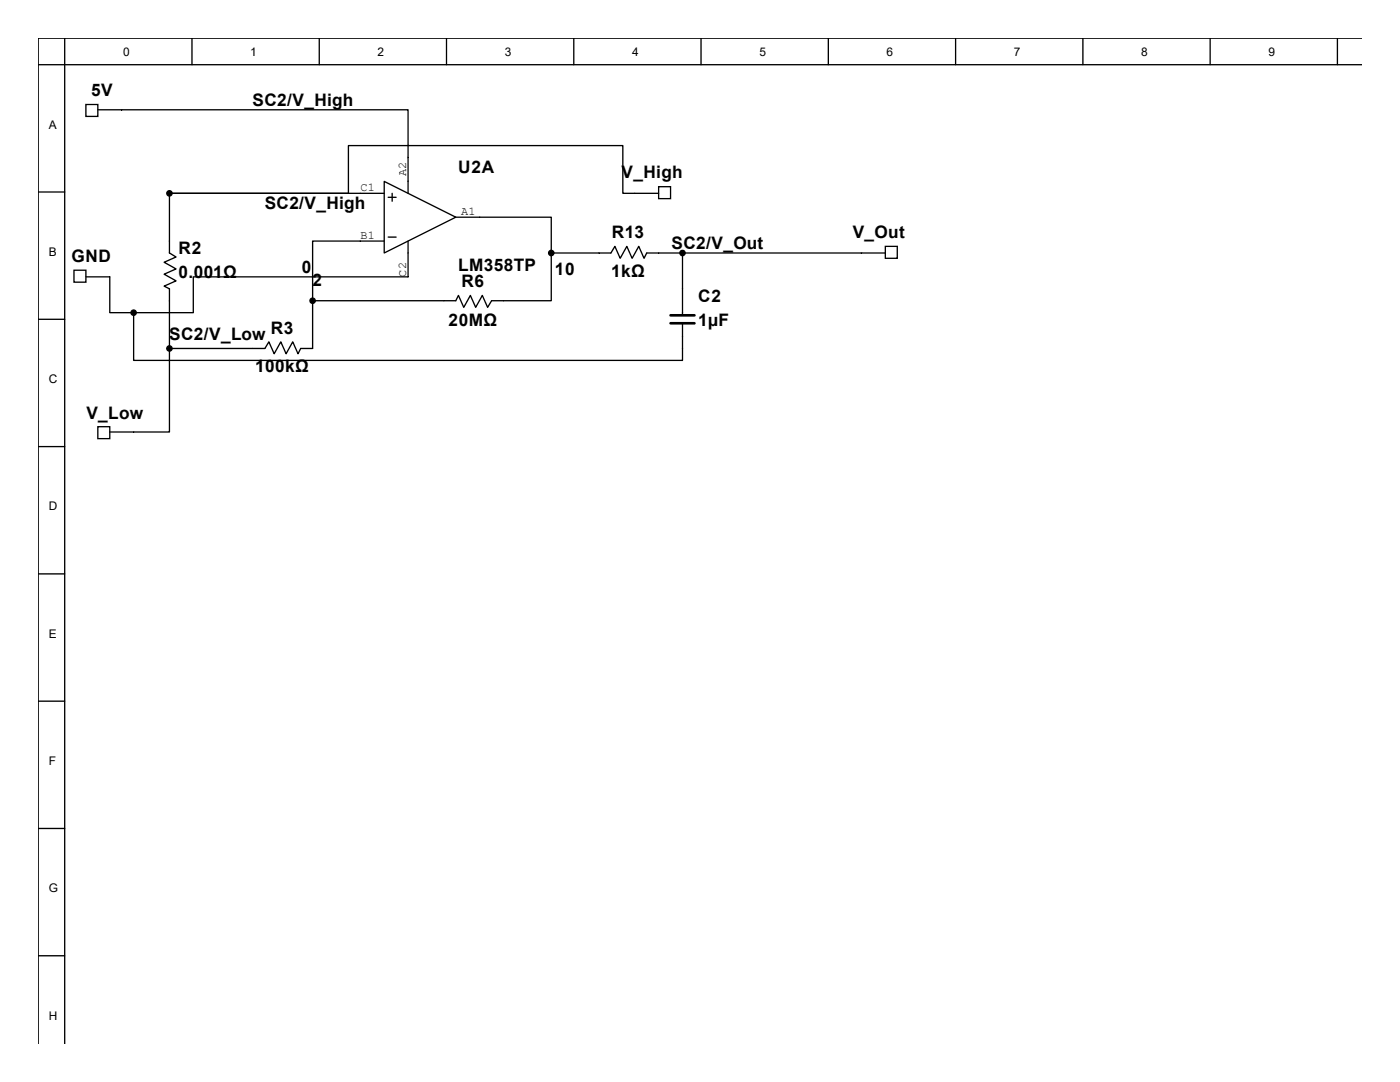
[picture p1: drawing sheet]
<svg xmlns="http://www.w3.org/2000/svg" width="279mm" height="216mm" viewBox="0 0 279 216" stroke-linecap="round" stroke-linejoin="round" font-family="sans-serif">
<g fill="none" stroke="#000" stroke-width=".26">
<path d="M7.6 12.9h264.2M12.9 7.6v200.7M38.3 7.6v5.3M63.7 7.6v5.3M89.1 7.6v5.3M114.5 7.6v5.3M139.9 7.6v5.3M165.3 7.6v5.3M190.7 7.6v5.3M216.1 7.6v5.3M241.5 7.6v5.3M266.9 7.6v5.3"/>
<path d="M271.8 7.6h-264.2v200.7M7.6 38.3h5.3M17.1 20.8h2.4v2.4h-2.4zM19.5 21.9h61.9v16.7M33.8 38.6v11.9l1.3 .8-2.3 1 2.3 1.4-2.3 1 2.3 1.3-2.3 1.1 1 .5v11.9M33.8 38.6h35.7v-9.5h54.8v9.5h7.1M33.8 38.6h42.9M76.7 36.2l14.3 7.1-14.3 7.2zM77.5 39.4h1.6M78.3 38.6v1.6M131.4 37.3h2.4v2.3h-2.4zM14.8 53.9h2.3v2.4h-2.3z"/>
<path d="M17.1 55.2h4.8v7.2h4.8M76.7 48.1h-14.3v11.9M77.5 47.3h1.6M81.4 48.1v7.1h-42.8v7.2h-11.9M91 43.3h19v7.2M110 50.5v9.5h-11.9l-.8 1.3-1-2.4-1.4 2.4-1-2.4-1.3 2.4-1.1-2.4-.5 1.1h-28.6M110 50.5h11.9l.8-1.3 1.1 2.3 1.3-2.3 1.1 2.3 1.3-2.3 1 2.3 .6-1h47.6M136.2 50.5v12.4M176.7 49.2h2.4v2.3h-2.4zM7.6 63.7h5.3M26.7 62.4v9.5h109.5v-7.4M33.8 69.5v16.7h-11.9"/>
<path d="M62.4 60v9.5h-2.4l-.5 1.1-1.1-2.4-1.3 2.4-1.1-2.4-1.3 2.4-1-2.4-.8 1.3h-19.1M7.6 89.1h5.3M19.5 85.1h2.4v2.4h-2.4zM7.6 114.5h5.3M7.6 139.9h5.3M7.6 165.3h5.3M7.6 190.7h5.3"/>
</g>
<g fill="#000" stroke="#000" stroke-width=".26">
<circle cx="33.8" cy="38.6" r=".53"/>
<circle cx="110" cy="50.5" r=".53"/>
<circle cx="136.2" cy="50.5" r=".53"/>
<circle cx="26.7" cy="62.4" r=".53"/>
<circle cx="33.8" cy="69.5" r=".53"/>
<circle cx="62.4" cy="60" r=".53"/>
</g>
<path d="M133.8 62.9h4.8M133.8 64.5h4.8" fill="none" stroke="#000" stroke-width=".53"/>
<g font-size="3.4">
<text x="18.2" y="19.2">5V</text>
<text x="50.4" y="21.1">SC2/V_High</text>
<text x="91.4" y="34.5">U2A</text>
<text x="124" y="35.6">V_High</text>
<text x="52.8" y="41.7">SC2/V_High</text>
<text x="122.1" y="47.5">R13</text>
<text x="170.2" y="47.5">V_Out</text>
<text x="14.3" y="52.3">GND</text>
<text x="35.6" y="50.7">R2</text>
<text x="134" y="49.7">SC2/V_Out</text>
<text x="35.6" y="55.5">0.001Ω</text>
<text x="60.2" y="54.4">0</text>
<text x="62.4" y="57.1">2</text>
<text x="91.4" y="54.1">LM358TP</text>
<text x="92.1" y="57.3">R6</text>
<text x="110.7" y="54.9">10</text>
<text x="122" y="55.2">1kΩ</text>
<text x="89.5" y="65">20MΩ</text>
<text x="139.3" y="60.2">C2</text>
<text x="139.3" y="65">1µF</text>
<text x="33.8" y="67.9">SC2/V_Low</text>
<text x="54" y="66.6">R3</text>
<text x="50.9" y="74.3">100kΩ</text>
<text x="17.2" y="83.5">V_Low</text>
</g>
<g font-size="2.4">
<text x="24.6" y="11.1">0</text>
<text x="50" y="11.1">1</text>
<text x="75.4" y="11.1">2</text>
<text x="100.8" y="11.1">3</text>
<text x="126.2" y="11.1">4</text>
<text x="151.6" y="11.1">5</text>
<text x="177" y="11.1">6</text>
<text x="202.4" y="11.1">7</text>
<text x="227.8" y="11.1">8</text>
<text x="253.2" y="11.1">9</text>
<text x="9.7" y="25.7">A</text>
<text x="81" y="35.1" transform="rotate(-90 81 35.1)">A2</text>
<text x="71.9" y="38.2">C1</text>
<text x="71.9" y="47.7">B1</text>
<text x="92" y="42.9">A1</text>
<text x="9.7" y="51.1">B</text>
<text x="81" y="55.2" transform="rotate(-90 81 55.2)">C2</text>
<text x="9.7" y="76.5">C</text>
<text x="9.7" y="101.9">D</text>
<text x="9.7" y="127.3">E</text>
<text x="9.7" y="152.7">F</text>
<text x="9.7" y="178.1">G</text>
<text x="9.7" y="203.5">H</text>
</g>
</svg>
